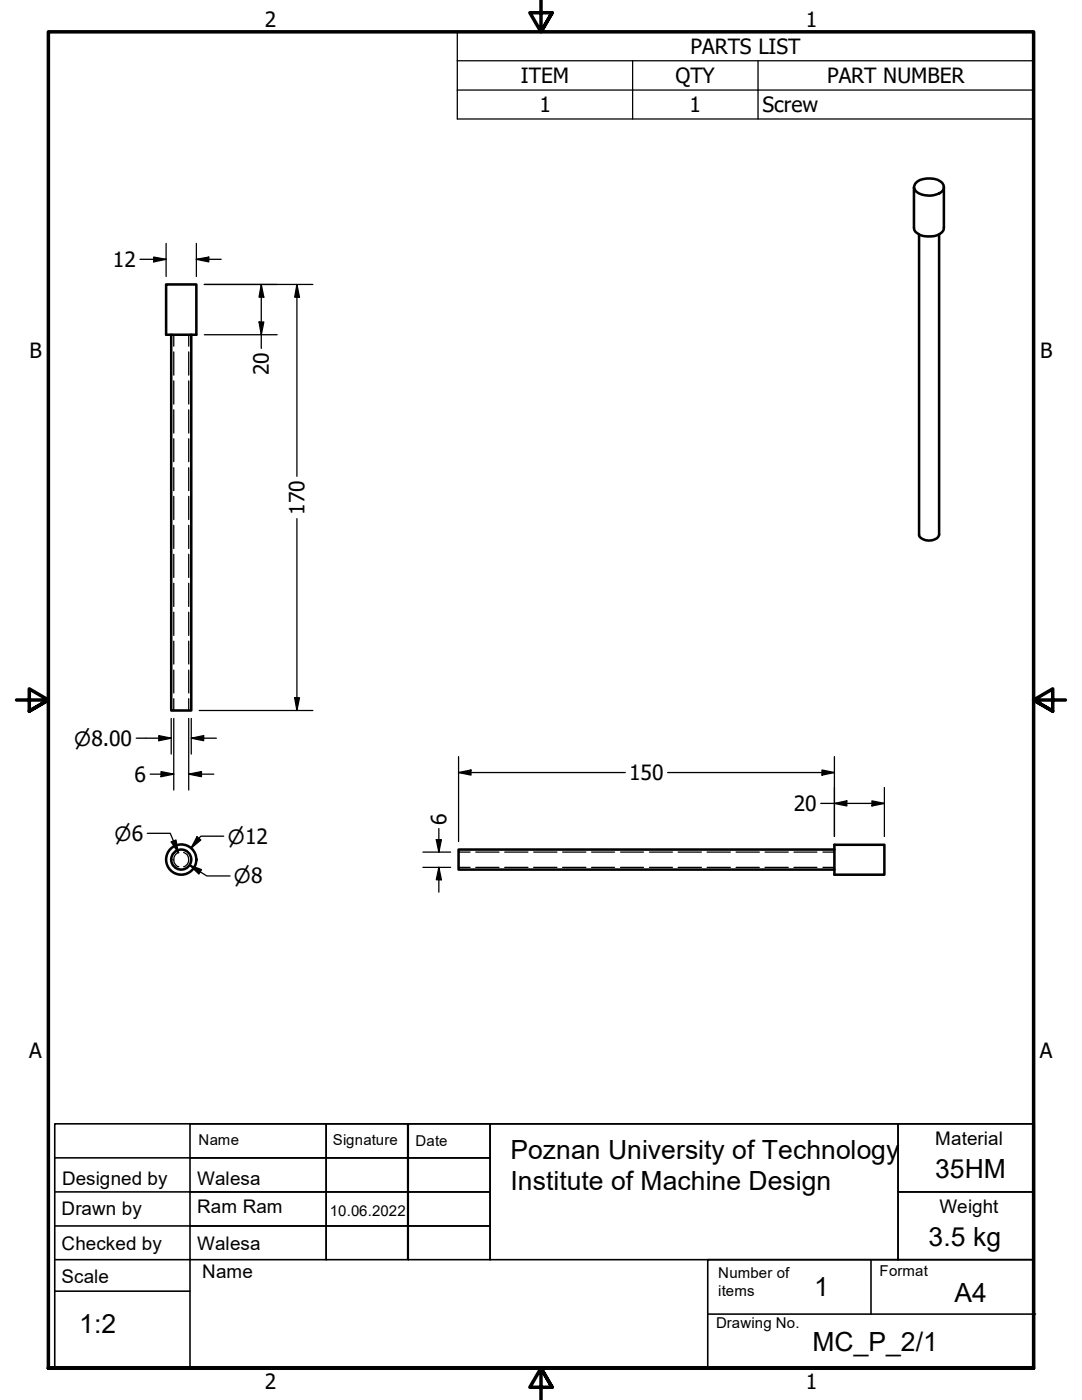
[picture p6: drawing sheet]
<svg xmlns="http://www.w3.org/2000/svg" width="216mm" height="279mm" viewBox="0 0 216 279" stroke-linecap="round" stroke-linejoin="round" font-family="sans-serif">
<!-- layer: Hidden Narrow (ANSI) -->
<g fill="none" stroke="#000" stroke-width=".25">
<path d="M34.7 66.8v2.3M34.7 70.2v4.7M34.7 76v4.6M37.7 66.8v2.3M37.7 70.2v4.7M37.7 76v4.6M34.7 81.8v4.6M34.7 87.6v4.5M34.7 93.3v4.6M34.7 99.1v4.6M37.7 81.8v4.6M37.7 87.6v4.5"/>
<path d="M37.7 93.3v4.6M37.7 99.1v4.6M34.7 104.8v4.7M34.7 110.6v4.7M34.7 116.4v4.6M37.7 104.8v4.7M37.7 110.6v4.7M37.7 116.4v4.6M34.7 122.2v4.6M34.7 128v4.5M34.7 133.7v4.6M34.7 139.4v2.4"/>
<path d="M37.7 122.2v4.6M37.7 128v4.5M37.7 133.7v4.6M37.7 139.4v2.4M35.7 170.1a1.51 1.51 0 0 0-1 1.4 1.51 1.51 0 0 0 1 1.5M36.6 170.1a1.51 1.51 0 0 1 1.1 1.4 1.51 1.51 0 0 1-1.1 1.5M91.5 173.1h2.3M91.5 170.1h2.3M94.9 173.1h4.7M94.9 170.1h4.7M100.7 173.1h4.6M100.7 170.1h4.6"/>
<path d="M106.5 173.1h4.6M106.5 170.1h4.6M112.3 173.1h4.6M112.3 170.1h4.6M118 173.1h4.6M118 170.1h4.6M123.8 173.1h4.6M123.8 170.1h4.6M129.6 173.1h4.6M129.6 170.1h4.6M135.3 173.1h4.7M135.3 170.1h4.7"/>
<path d="M141.1 173.1h4.6M141.1 170.1h4.6M146.9 173.1h4.6M146.9 170.1h4.6M152.7 173.1h4.6M152.7 170.1h4.6M158.4 173.1h4.6M158.4 170.1h4.6M164.2 173.1h2.3M164.2 170.1h2.3"/>
</g>
<!-- layer: Visible (ANSI) -->
<g fill="none" stroke="#000" stroke-width=".51">
<path d="M182.4 37.3v8.2a1.68 1.68 0 0 0 1.2 1.4 3.9 3.9 0 0 0 4.7-1v-8.6M182.6 36.6a4.2 4.2 0 0 1 5.4-.1 1.27 1.27 0 0 1-.5 2 4.3 4.3 0 0 1-4.9-.6l-.2-.4zM33.1 56.8h6.1v10h-6.1zM183.4 46.8v59.9a1.72 1.72 0 0 0 2 1.2 2.02 2.02 0 0 0 2-1.2v-59.9M34.2 66.8v75h4v-75M166.5 168.6h10v6h-10zM166.5 169.5h-75v4h75"/>
<circle cx="36.2" cy="171.5" r="3"/>
<circle cx="36.2" cy="171.5" r="2"/>
</g>
<!-- layer: Symbol (ANSI) -->
<path d="M91.2 12.1v-5.7h115v5.7M91.2 12.1h115v5.9M91.2 12.1v11.6h115v-5.7M91.2 18h115M126.2 12.1v11.6M151.3 12.1v11.6" fill="none" stroke="#000" stroke-width=".25"/>
<!-- layer: Border (ANSI) -->
<path d="M107.9 0v6.4l-2.2-3.9h4.5l-2.3 3.9 2.3-3.9M3.3 139.7h6.4l-3.9-2.2v4.4l3.9-2.2-3.9 2.2M212.6 139.7h-6.4l3.9-2.2v4.4l-3.9-2.2 3.9 2.2M9.7 273v-266.6h196.5v266.6h-196.5h196.5M110.2 276.9l-2.3-3.9 2.3 3.9h-4.5l2.2-3.9v6.4" fill="none" stroke="#000" stroke-width=".7"/>
<!-- layer: Borders -->
<g fill="none" stroke="#000" stroke-width=".32">
<path d="M10.9 224.3h195.5v48.8h-195.5zM10.9 231.1h27M10.9 237.9h27M37.9 224.3h27.2v6.8h-27.2zM37.9 231.1h27.2v6.8h-27.2zM37.9 237.9h27.2v6.8h-27.2zM65.1 224.3h16.2v6.8h-16.2zM65.1 231.1h16.2v6.8h-16.2zM65.1 237.9h16.2v6.8h-16.2zM81.5 224.3h16.3v6.8h-16.3zM81.5 231.1h16.3v6.8h-16.3zM81.5 237.9h16.3v6.8h-16.3z"/>
<path d="M97.8 224.3h81.4v27.1h-81.4zM179.2 224.3h27.2v13.6h-27.2zM179.2 237.9h27.2v13.5h-27.2zM10.9 244.7h27M10.9 251.4h27M10.9 257.7h27M37.9 244.7h27.2v6.7h-27.2zM37.9 251.4v21.7M65.1 244.7h16.2v6.7h-16.2zM81.5 244.7h16.3v6.7h-16.3zM141.2 251.4h65.2v21.7h-65.2zM173.8 251.4v10.9"/>
<path d="M141.2 262.3h65.4"/>
</g>
<!-- layer: Dimension (ANSI) -->
<g fill="none" stroke="#000" stroke-width=".25">
<path d="M27.9 51.8h5.2M30.7 51.3l2.4 .5-2.4 .5zM33.1 48.6v6.6M39.2 51.8l2.5-.5v1zM39.2 51.8h4.9M39.2 48.6v6.6M40.8 56.8h21.6M52.1 56.8l.5 2.5h-.9zM52.1 56.8v12.7M59.2 56.8l.6 2.5h-1zM59.2 56.8v38.3M40.8 66.8h14.5"/>
<path d="M51.7 64.3h.9l-.5 2.5zM59.2 103.5v38.3M58.8 139.3h1l-.6 2.5zM27.2 147.3h7M30 154.5h4.7M31.7 146.8l2.5 .5-2.5 .5zM32.1 154l2.6 .5-2.6 .5zM34.2 143.4v7.1M34.7 143.4v14.3M37.7 154.5l2.5-.5v1zM37.7 154.5h5M37.7 143.4v14.3"/>
<path d="M38.2 147.3l2.4-.5v1zM38.2 147.3h5M38.2 143.4v7.1M39.8 141.8h22.6M91.5 154.2l2.5-.5v1zM91.5 154.2h33.3M91.5 151v17M133.2 154.2h33.3M164 153.7l2.5 .5-2.5 .5zM166.5 151v15.9M174 159.8l2.5 .5-2.5 .5zM176.5 157.2v9.7"/>
<path d="M29.4 166.3h4.6l1.6 3.9M34.2 168l.9-.4 .5 2.6zM37.8 172.7l2.4 .8-.5 .9zM37.8 172.7l3.5 2.1h4.6M39.3 167l.8 .6-2 1.7zM44.6 166.9h-4.5l-2 2.4M84.4 170.1h5.5M84.4 173.1h5.5M87.1 167.6h1l-.5 2.5zM87.6 173.1l.5 2.5h-1zM87.6 165.4v4.7M87.6 173.1v5"/>
<path d="M163.8 160.3h12.7M166.5 160.3l2.5-.5v1z"/>
</g>
<g fill="#000">
<path d="M30.7 51.3l2.4 .5-2.4 .5z" fill-rule="evenodd"/>
<path d="M39.2 51.8l2.5-.5v1z" fill-rule="evenodd"/>
<path d="M52.1 56.8l.5 2.5h-.9z" fill-rule="evenodd"/>
<path d="M59.2 56.8l.6 2.5h-1z" fill-rule="evenodd"/>
<path d="M51.7 64.3h.9l-.5 2.5z" fill-rule="evenodd"/>
<path d="M58.8 139.3h1l-.6 2.5z" fill-rule="evenodd"/>
<path d="M31.7 146.8l2.5 .5-2.5 .5z" fill-rule="evenodd"/>
<path d="M32.1 154l2.6 .5-2.6 .5z" fill-rule="evenodd"/>
<path d="M37.7 154.5l2.5-.5v1z" fill-rule="evenodd"/>
<path d="M38.2 147.3l2.4-.5v1z" fill-rule="evenodd"/>
<path d="M91.5 154.2l2.5-.5v1z" fill-rule="evenodd"/>
<path d="M164 153.7l2.5 .5-2.5 .5z" fill-rule="evenodd"/>
<path d="M166.5 160.3l2.5-.5v1z" fill-rule="evenodd"/>
<path d="M34.2 168l.9-.4 .5 2.6z" fill-rule="evenodd"/>
<path d="M39.3 167l.8 .6-2 1.7z" fill-rule="evenodd"/>
<path d="M37.8 172.7l2.4 .8-.5 .9z" fill-rule="evenodd"/>
<path d="M87.1 167.6h1l-.5 2.5z" fill-rule="evenodd"/>
<path d="M87.6 173.1l.5 2.5h-1z" fill-rule="evenodd"/>
<path d="M174 159.8l2.5 .5-2.5 .5z" fill-rule="evenodd"/>
</g>
<g font-size="5.3">
<text x="101.9" y="231.3">Poznan University of Technology</text>
<text x="101.9" y="237.6">Institute of Machine Design</text>
<text x="186.6" y="235">35HM</text>
<text x="185.3" y="248.7">3.5 kg</text>
<text x="162.4" y="258.7">1</text>
<text x="190.4" y="259.8">A4</text>
<text x="15.8" y="265.9">1:2</text>
<text x="162.1" y="269.6">MC_P_2/1</text>
</g>
<g font-size="4.2">
<text x="52.8" y="5.3">2</text>
<text x="160.8" y="5.3">1</text>
<text x="137.8" y="10.8">PARTS LIST</text>
<text x="103.9" y="16.6">ITEM</text>
<text x="134.8" y="16.6">QTY</text>
<text x="165" y="16.6">PART NUMBER</text>
<text x="107.6" y="22.4">1</text>
<text x="137.6" y="22.4">1</text>
<text x="152.1" y="22.4">Screw</text>
<text x="22.5" y="53.3">12</text>
<text x="5.9" y="71.4">B</text>
<text x="207.6" y="71.4">B</text>
<text x="53.7" y="74.9" transform="rotate(-90 53.7 74.9)">20</text>
<text x="60.8" y="102.7" transform="rotate(-90 60.8 102.7)">170</text>
<text x="125.5" y="155.7">150</text>
<text x="26.9" y="156">6</text>
<text x="158.4" y="161.9">20</text>
<text x="89.1" y="164.6" transform="rotate(-90 89.1 164.6)">6</text>
<text x="5.8" y="211.1">A</text>
<text x="207.5" y="211.1">A</text>
<text x="52.8" y="277.1">2</text>
<text x="160.8" y="277.1">1</text>
</g>
<g font-size="3.9">
<text x="14.8" y="148.8">⌀8.00</text>
<text x="22.9" y="167.8">⌀6</text>
<text x="45.5" y="168.3">⌀12</text>
<text x="46.7" y="176.3">⌀8</text>
</g>
<g font-size="3.7">
<text x="186.6" y="228.6">Material</text>
<text x="12.4" y="236.4">Designed by</text>
<text x="39.4" y="236.5">Walesa</text>
<text x="12.3" y="242.4">Drawn by</text>
<text x="39.4" y="242.1">Ram Ram</text>
<text x="187.5" y="242.1">Weight</text>
<text x="12.3" y="249.4">Checked by</text>
<text x="39.4" y="249.4">Walesa</text>
<text x="12.3" y="256">Scale</text>
<text x="40.3" y="255">Name</text>
</g>
<g font-size="3">
<text x="39.6" y="228.5">Name</text>
<text x="66.4" y="228.5">Signature</text>
<text x="82.9" y="228.7">Date</text>
<text x="65.8" y="242.8">10.06.2022</text>
<text x="143.3" y="255">Number of</text>
<text x="175.5" y="254.6">Format</text>
<text x="143.3" y="258.6">items</text>
<text x="142.9" y="265">Drawing No.</text>
</g>
</svg>
